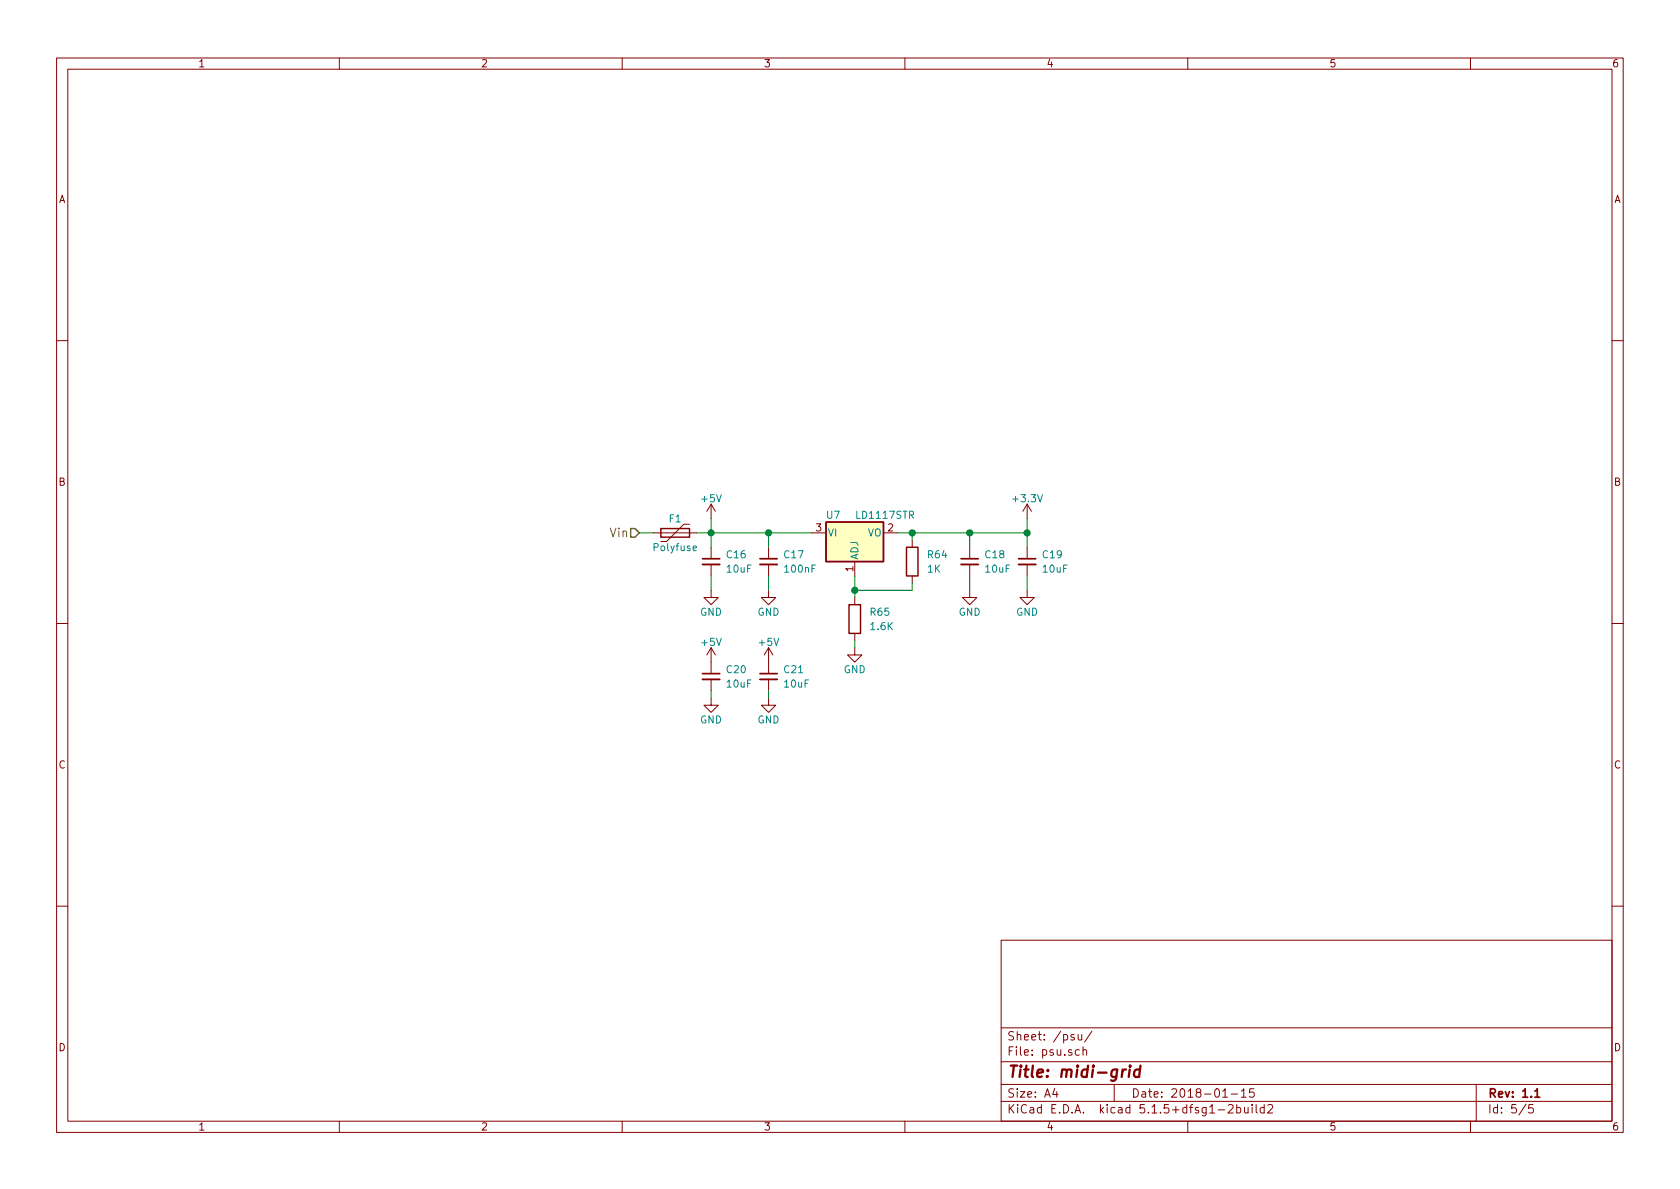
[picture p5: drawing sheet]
EESchema Schematic File Version 4
EELAYER 30 0
EELAYER END
$Descr A4 11693 8268
encoding utf-8
Sheet 5 5
Title "midi-grid"
Date "2018-01-15"
Rev "1.1"
Comp ""
Comment1 ""
Comment2 ""
Comment3 ""
Comment4 ""
$EndDescr
$Comp
L project_library:C_Small C17
U 1 1
P 5350 3900
F 0 "C17" H 5450 3950 50  0000 L CNN
F 1 "100nF" H 5450 3850 50  0000 L CNN
F 2 "project_library:C_0603" H 5350 3900 50  0001 C CNN
F 3 "" H 5350 3900 50  0001 C CNN
	1    5350 3900
	1    0    0    -1  
$EndComp
$Comp
L project_library:+3.3V #PWR0137
U 1 1
P 7150 3600
F 0 "#PWR0137" H 7150 3450 50  0001 C CNN
F 1 "+3.3V" H 7150 3740 50  0000 C CNN
F 2 "" H 7150 3600 50  0001 C CNN
F 3 "" H 7150 3600 50  0001 C CNN
	1    7150 3600
	1    0    0    -1  
$EndComp
$Comp
L project_library:GND #PWR0138
U 1 1
P 5350 4100
F 0 "#PWR0138" H 5350 3850 50  0001 C CNN
F 1 "GND" H 5350 3950 50  0000 C CNN
F 2 "" H 5350 4100 50  0001 C CNN
F 3 "" H 5350 4100 50  0001 C CNN
	1    5350 4100
	1    0    0    -1  
$EndComp
Wire Wire Line
	5350 4000 5350 4100
Wire Wire Line
	5350 3700 5350 3800
$Comp
L project_library:C_Small C16
U 1 1
P 4950 3900
F 0 "C16" H 5050 3950 50  0000 L CNN
F 1 "10uF" H 5050 3850 50  0000 L CNN
F 2 "project_library:C_1206" H 4950 3900 50  0001 C CNN
F 3 "" H 4950 3900 50  0001 C CNN
	1    4950 3900
	1    0    0    -1  
$EndComp
Wire Wire Line
	4950 3600 4950 3800
Connection ~ 5350 3700
$Comp
L project_library:GND #PWR0139
U 1 1
P 4950 4100
F 0 "#PWR0139" H 4950 3850 50  0001 C CNN
F 1 "GND" H 4950 3950 50  0000 C CNN
F 2 "" H 4950 4100 50  0001 C CNN
F 3 "" H 4950 4100 50  0001 C CNN
	1    4950 4100
	1    0    0    -1  
$EndComp
Wire Wire Line
	4950 4000 4950 4100
$Comp
L project_library:C_Small C18
U 1 1
P 6750 3900
F 0 "C18" H 6850 3950 50  0000 L CNN
F 1 "10uF" H 6850 3850 50  0000 L CNN
F 2 "project_library:C_1206" H 6750 3900 50  0001 C CNN
F 3 "" H 6750 3900 50  0001 C CNN
	1    6750 3900
	1    0    0    -1  
$EndComp
Wire Wire Line
	6750 3700 6750 3800
$Comp
L project_library:GND #PWR0140
U 1 1
P 6750 4100
F 0 "#PWR0140" H 6750 3850 50  0001 C CNN
F 1 "GND" H 6750 3950 50  0000 C CNN
F 2 "" H 6750 4100 50  0001 C CNN
F 3 "" H 6750 4100 50  0001 C CNN
	1    6750 4100
	1    0    0    -1  
$EndComp
Wire Wire Line
	6750 4000 6750 4100
$Comp
L project_library:C_Small C19
U 1 1
P 7150 3900
F 0 "C19" H 7250 3950 50  0000 L CNN
F 1 "10uF" H 7250 3850 50  0000 L CNN
F 2 "project_library:C_1206" H 7150 3900 50  0001 C CNN
F 3 "" H 7150 3900 50  0001 C CNN
	1    7150 3900
	1    0    0    -1  
$EndComp
Wire Wire Line
	7150 3600 7150 3800
$Comp
L project_library:GND #PWR0141
U 1 1
P 7150 4100
F 0 "#PWR0141" H 7150 3850 50  0001 C CNN
F 1 "GND" H 7150 3950 50  0000 C CNN
F 2 "" H 7150 4100 50  0001 C CNN
F 3 "" H 7150 4100 50  0001 C CNN
	1    7150 4100
	1    0    0    -1  
$EndComp
Wire Wire Line
	7150 4000 7150 4100
Connection ~ 6750 3700
$Comp
L project_library:R R64
U 1 1
P 6350 3900
F 0 "R64" H 6450 3950 50  0000 L CNN
F 1 "1K" H 6450 3850 50  0000 L CNN
F 2 "project_library:R_0603" V 6280 3900 50  0001 C CNN
F 3 "" H 6350 3900 50  0001 C CNN
	1    6350 3900
	1    0    0    -1  
$EndComp
$Comp
L project_library:R R65
U 1 1
P 5950 4300
F 0 "R65" H 6050 4350 50  0000 L CNN
F 1 "1.6K" H 6050 4250 50  0000 L CNN
F 2 "project_library:R_0603" V 5880 4300 50  0001 C CNN
F 3 "" H 5950 4300 50  0001 C CNN
	1    5950 4300
	1    0    0    -1  
$EndComp
$Comp
L project_library:GND #PWR0142
U 1 1
P 5950 4500
F 0 "#PWR0142" H 5950 4250 50  0001 C CNN
F 1 "GND" H 5950 4350 50  0000 C CNN
F 2 "" H 5950 4500 50  0001 C CNN
F 3 "" H 5950 4500 50  0001 C CNN
	1    5950 4500
	1    0    0    -1  
$EndComp
Connection ~ 7150 3700
Text HLabel 4450 3700 0    60   Input ~ 0
Vin
$Comp
L project_library:Polyfuse F1
U 1 1
P 4700 3700
F 0 "F1" V 4600 3700 50  0000 C CNN
F 1 "Polyfuse" V 4800 3700 50  0000 C CNN
F 2 "project_library:R_1206" H 4750 3500 50  0001 L CNN
F 3 "" H 4700 3700 50  0001 C CNN
F 4 "https://eu.mouser.com/productdetail/?qs=PWhpLWeW8wckT8hV5jLiAA%3D%3D" V 4700 3700 60  0001 C CNN "Catalog link"
	1    4700 3700
	0    1    1    0   
$EndComp
Connection ~ 4950 3700
Wire Wire Line
	4450 3700 4550 3700
$Comp
L project_library:LM1117-ADJ U7
U 1 1
P 5950 3700
F 0 "U7" H 5800 3825 50  0000 C CNN
F 1 "LD1117STR" H 5950 3825 50  0000 L CNN
F 2 "project_library:SOT-223-3Lead_TabPin2" H 5950 3700 50  0001 C CNN
F 3 "" H 5950 3700 50  0001 C CNN
F 4 "http://uk.farnell.com/stmicroelectronics/ld1117str/ic-v-reg-adj-1-25-15v-smd-1117/dp/1202824" H 5950 3700 60  0001 C CNN "Catalog link"
	1    5950 3700
	1    0    0    -1  
$EndComp
Wire Wire Line
	5950 4000 5950 4150
Wire Wire Line
	5950 4100 6350 4100
Connection ~ 5950 4100
Wire Wire Line
	6250 3700 7150 3700
Wire Wire Line
	6350 4100 6350 4050
Wire Wire Line
	6350 3700 6350 3750
Wire Wire Line
	4850 3700 5650 3700
Wire Wire Line
	5950 4450 5950 4500
Connection ~ 6350 3700
$Comp
L project_library:+5V #PWR0143
U 1 1
P 4950 3600
F 0 "#PWR0143" H 4950 3450 50  0001 C CNN
F 1 "+5V" H 4950 3740 50  0000 C CNN
F 2 "" H 4950 3600 50  0001 C CNN
F 3 "" H 4950 3600 50  0001 C CNN
	1    4950 3600
	1    0    0    -1  
$EndComp
$Comp
L project_library:C_Small C21
U 1 1
P 5350 4700
F 0 "C21" H 5450 4750 50  0000 L CNN
F 1 "10uF" H 5450 4650 50  0000 L CNN
F 2 "project_library:C_1206" H 5350 4700 50  0001 C CNN
F 3 "" H 5350 4700 50  0001 C CNN
	1    5350 4700
	1    0    0    -1  
$EndComp
$Comp
L project_library:+5V #PWR0144
U 1 1
P 5350 4600
F 0 "#PWR0144" H 5350 4450 50  0001 C CNN
F 1 "+5V" H 5350 4740 50  0000 C CNN
F 2 "" H 5350 4600 50  0001 C CNN
F 3 "" H 5350 4600 50  0001 C CNN
	1    5350 4600
	1    0    0    -1  
$EndComp
$Comp
L project_library:GND #PWR0145
U 1 1
P 5350 4850
F 0 "#PWR0145" H 5350 4600 50  0001 C CNN
F 1 "GND" H 5350 4700 50  0000 C CNN
F 2 "" H 5350 4850 50  0001 C CNN
F 3 "" H 5350 4850 50  0001 C CNN
	1    5350 4850
	1    0    0    -1  
$EndComp
$Comp
L project_library:C_Small C20
U 1 1
P 4950 4700
F 0 "C20" H 5050 4750 50  0000 L CNN
F 1 "10uF" H 5050 4650 50  0000 L CNN
F 2 "project_library:C_1206" H 4950 4700 50  0001 C CNN
F 3 "" H 4950 4700 50  0001 C CNN
	1    4950 4700
	1    0    0    -1  
$EndComp
$Comp
L project_library:+5V #PWR0146
U 1 1
P 4950 4600
F 0 "#PWR0146" H 4950 4450 50  0001 C CNN
F 1 "+5V" H 4950 4740 50  0000 C CNN
F 2 "" H 4950 4600 50  0001 C CNN
F 3 "" H 4950 4600 50  0001 C CNN
	1    4950 4600
	1    0    0    -1  
$EndComp
$Comp
L project_library:GND #PWR0147
U 1 1
P 4950 4850
F 0 "#PWR0147" H 4950 4600 50  0001 C CNN
F 1 "GND" H 4950 4700 50  0000 C CNN
F 2 "" H 4950 4850 50  0001 C CNN
F 3 "" H 4950 4850 50  0001 C CNN
	1    4950 4850
	1    0    0    -1  
$EndComp
Wire Wire Line
	5350 4800 5350 4850
Wire Wire Line
	4950 4800 4950 4850
$EndSCHEMATC
